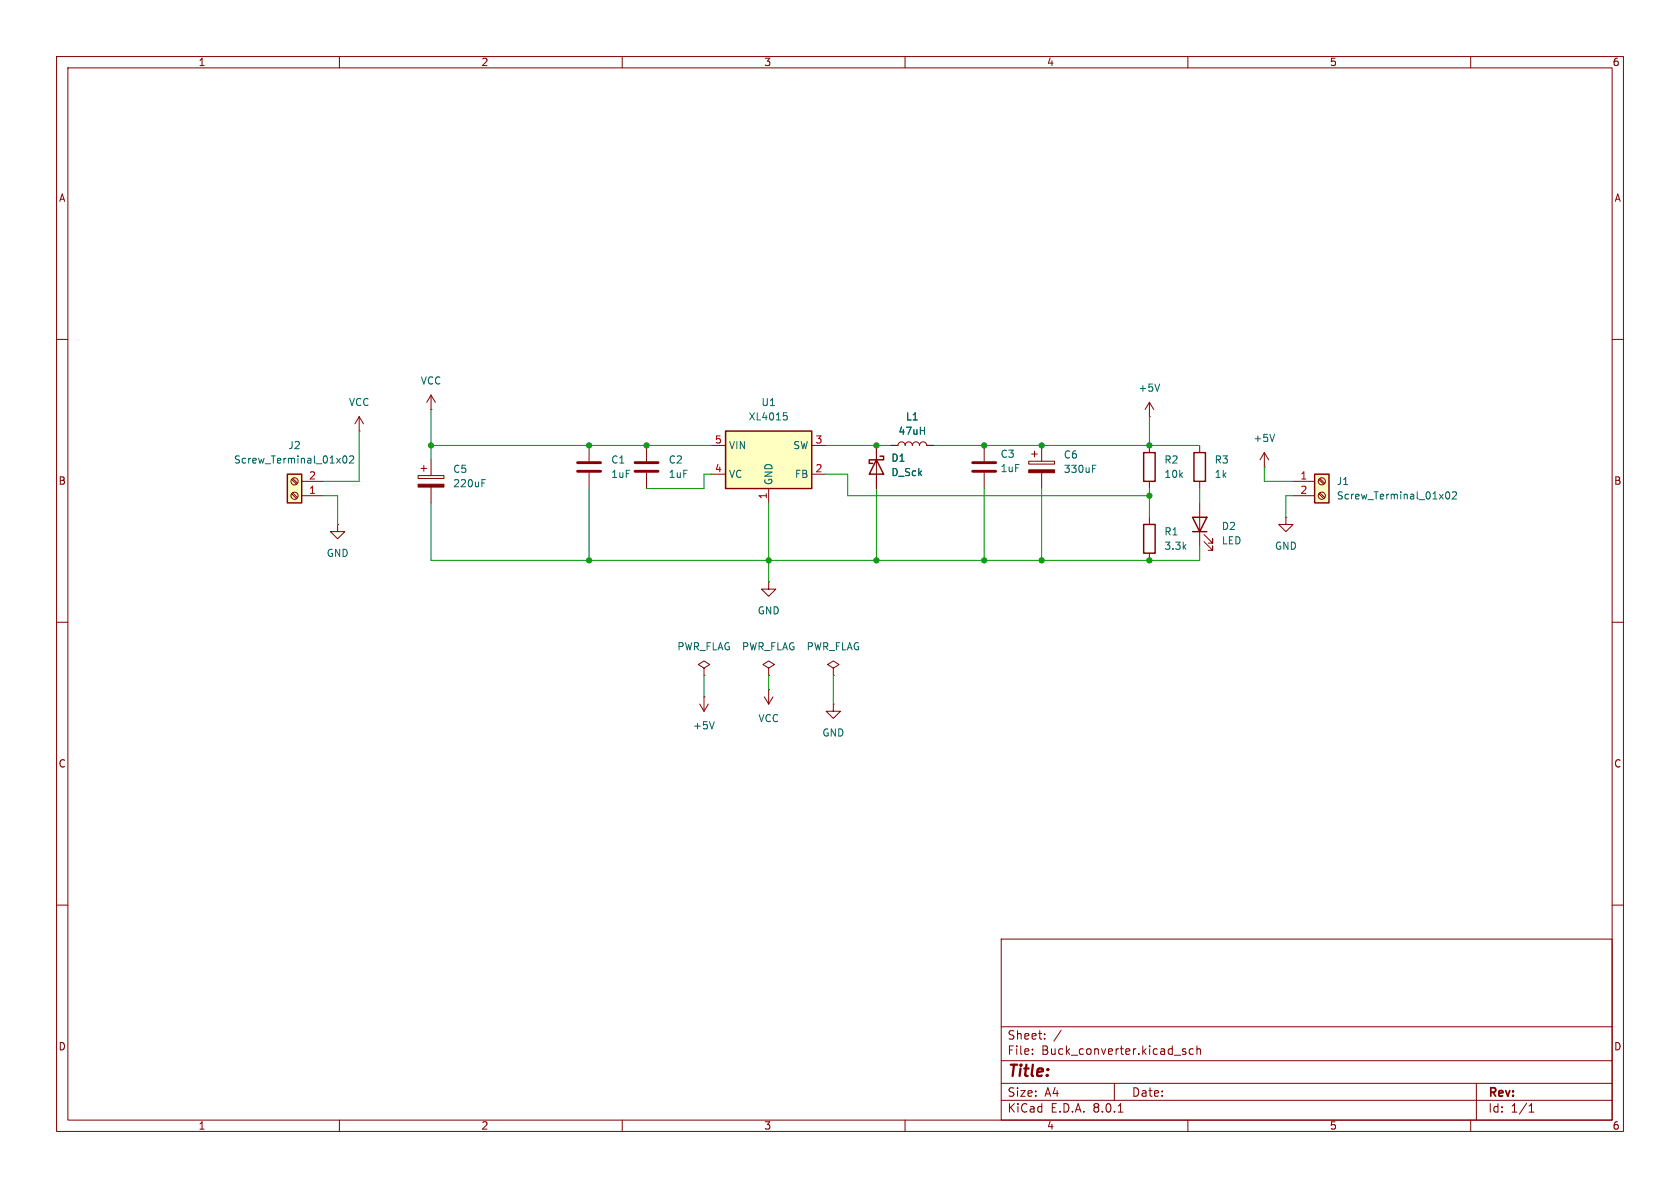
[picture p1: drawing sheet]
<svg xmlns="http://www.w3.org/2000/svg" width="297mm" height="210mm" viewBox="0 0 297 210" stroke-linecap="round" stroke-linejoin="round" font-family="sans-serif">
<g fill="none" stroke="#840000" stroke-width=".18">
<path d="M10 10h277v190h-277zM12 12h273v186h-273zM60 10v2M110 10v2M160 10v2M210 10v2M260 10v2M10 60h2M285 60h2M10 110h2M285 110h2M10 160h2"/>
<path d="M285 160h2M177 166h108v32h-108zM60 198v2M110 198v2M160 198v2M177 194.5h108M177 191.5h108M177 187.5h108M177 181.5h108M182.5 186.3v.1M182.5 185.5v.1M184.7 183.6v.1"/>
<path d="M184.7 182.8v.1M187.6 182.1l-1.3 2M197 191.5v3M197.7 196.6h.8M209 185.7l.7 .4-.2 .3-.5-.1M209.6 185.5l-.4-.1-.2 .2M210 198v2M211 185.5l-.5-.1-.3 .3v.4l.2 .2h.6M211.6 185.5l.2-.1 .4 .1v.9M211.6 184.9v1.5M260 198v2M261 191.5v6.5"/>
<path d="M270.3 196.6h.9M270.3 195.5l.4-.4v1.5"/>
</g>
<path d="M128.3 76.2h15.2v10.2h-15.2z" fill="#ffffc2"/>
<path d="M128.3 76.2h15.2v10.2h-15.2zM154.9 81.3l1.3 2.5h-2.5zM155.6 80.6h.6v.7h-2.5v.6h.6" fill="none" stroke="#840000" stroke-width=".25"/>
<g fill="none" stroke="#840000" stroke-width=".18">
<path d="M63.5 76.2h.1M63.5 73.7l-.8 1.2M63.5 73.7v2.5M63.5 73.7l.8 1.2M76.2 72.4h.1M76.2 69.9v2.5M76.2 69.9l-.8 1.2M76.2 69.9l.8 1.2M104.1 78.7v2.8M114.3 78.7v2.8M125.7 78.7h2.6M143.5 78.7h2.5"/>
<path d="M154.9 78.7v7.7M182.9 79.8v1M184.1 78.7v2.8M59.7 92.7v1.3h1.3l-1.3 1.3-1.3-1.3h1.3M59.7 92.7h.1M73.9 84.1h4.6v.5h-4.6zM74.4 82.8h1M74.9 82.3v1M76.2 81.3v2.8M76.2 86.1v2.8M104.1 83.6v2.8M114.3 83.6v2.8"/>
<path d="M125.7 83.8h2.6M135.9 86.4v2.5M143.5 83.8h2.5M181.9 81.5h4.5v.5h-4.5zM182.4 80.3h1M184.1 83.6v2.8M124.5 118.1l1-.6-1-.7-1.1 .7 1.1 .6v1.3M124.5 119.4h.1M135.9 102.9v1.2h1.3l-1.3 1.3-1.3-1.3h1.3M135.9 102.9h.1M135.9 118.1l1-.6-1-.7-1 .7 1 .6v1.3M135.9 119.4h.1"/>
<path d="M123.7 124.5l.8 1.2M124.5 123.2h.1M124.5 123.2v2.5M125.2 124.5l-.7 1.2M135.1 123.2l.8 1.3M135.9 121.9h.1M135.9 121.9v2.6M136.7 123.2l-.8 1.3"/>
</g>
<path d="M138.5 73h.6M138.6 73.5h.3l.3 .2-.1 .5h-.5M85.2 85.4h.4M85.2 84.8h.6M193.2 82.8h.4M193.2 82.2h.6M126.3 127.6l-.4 1.2" fill="none" stroke="#006464" stroke-width=".18"/>
<g fill="#840000" stroke="#840000" stroke-width=".18">
<path d="M73.9 85.6h4.6v.5h-4.6z"/>
<path d="M181.9 83.1h4.5v.5h-4.5z"/>
</g>
<path d="M102.1 83.3h4.1M102.1 81.8h4.1M112.3 83.3h4M112.3 81.8h4" fill="none" stroke="#840000" stroke-width=".51"/>
<path d="M50.8 83.8h2.5v5.1h-2.5z" fill="#ffffc2"/>
<path d="M50.8 83.8h2.5v5.1h-2.5zM202.2 92.7h2v5.1h-2zM210.8 91.4h2.6l-1.3 2.6zM210.8 94h2.6M211.1 80h2v5.1h-2z" fill="none" stroke="#840000" stroke-width=".25"/>
<g fill="none" stroke="#840000" stroke-width=".18">
<path d="M212.1 78.7v1.3M51.6 84.8l.8 .8M51.6 87.3l.8 .8M51.7 84.6l.9 .8M51.7 87.1l.9 .9M53.3 87.6h3.8M53.3 85.1h3.8M203.2 91.4v1.3M203.2 97.8v1.3M212.1 85.1v1.3M212.1 88.9v7.6M212.9 95.8l1.5 1.5v-.8v.8h-.8"/>
<path d="M212.9 94.5l1.5 1.5v-.7v.7h-.8M147.3 118.1l1-.6-1-.7-1 .7 1 .6v1.3M147.3 119.4h.1M147.3 124.5v1.2h1.3l-1.3 1.3-1.3-1.3h1.3M147.3 124.5h.1"/>
<circle cx="52.1" cy="87.6" r=".63"/>
<circle cx="52.1" cy="85.1" r=".63"/>
</g>
<path d="M60.7 80.7l.2-.1a.68 .68 0 0 1 .4 .6 .68 .68 0 0 1-.4 .7l-.2-.2-.1-.3zM61.8 80.7l.5-.1 .2 .4-.8 .9h.8" fill="none" stroke="#006464" stroke-width=".18"/>
<path d="M232.4 83.8h2.5v5.1h-2.5z" fill="#ffffc2"/>
<path d="M202.2 80h2v5.1h-2zM232.4 83.8h2.5v5.1h-2.5z" fill="none" stroke="#840000" stroke-width=".25"/>
<g fill="none" stroke="#840000" stroke-width=".18">
<path d="M154.9 78.7v2.6M157.5 78.7h1.2a.64 .64 0 0 1 .7-.6 .64 .64 0 0 1 .6 .6 .64 .64 0 0 1 .7-.6 .64 .64 0 0 1 .6 .6 .64 .64 0 0 1 .6-.6 .64 .64 0 0 1 .7 .6 .64 .64 0 0 1 .6-.6 .64 .64 0 0 1 .6 .6h1.3M174 78.7v2.8M203.2 73.7h.1M203.2 71.1v2.6M203.2 78.7v1.3M203.2 71.1l-.8 1.3M203.2 71.1l.8 1.3M154.9 83.8v2.6M174 83.6v2.8M203.2 85.1v1.3M223.5 82.6h.1"/>
<path d="M223.5 80l-.7 1.3M223.5 80v2.6M223.5 80l.8 1.3M227.3 91.4v1.3h1.3l-1.3 1.3-1.2-1.3h1.2M227.3 91.4h.1M228.6 85.1h3.8M228.6 87.6h3.8M233.1 87.3l.9 .8M233.1 84.8l.9 .8M233.3 87.1l.9 .9M233.3 84.6l.9 .8"/>
<circle cx="233.7" cy="87.6" r=".63"/>
<circle cx="233.7" cy="85.1" r=".63"/>
</g>
<path d="M205 67.9l-.4 1.3M225.3 76.8l-.4 1.2M255.7 87.1l.2-.2a.68 .68 0 0 1 .4 .7 .68 .68 0 0 1-.4 .6l-.2-.1-.1-.4zM256.8 87.1l.5-.2 .2 .4-.8 .9h.8" fill="none" stroke="#006464" stroke-width=".18"/>
<path d="M172 83.3h4M172 81.8h4" fill="none" stroke="#840000" stroke-width=".51"/>
<g fill="none" stroke="#009600" stroke-width=".18">
<path d="M63.5 76.2v8.9h-6.4M76.2 72.4v8.9M76.2 78.7h49.5M146 78.7h11.5M165.1 78.7h47M203.2 73.7v5M57.1 87.6h2.6v5.1M76.2 88.9v10.2h135.9v-2.6M104.1 86.4v12.7M125.7 83.8h-1.2v2.6h-10.2M135.9 88.9v14M146 83.8h3.9v3.8h53.3"/>
<path d="M154.9 86.4v12.7M174 86.4v12.7M184.1 86.4v12.7M203.2 86.4v5M212.1 86.4v2.5M223.5 82.6v2.5h5.1M228.6 87.6h-1.3v3.8M124.5 119.4v3.8M135.9 119.4v2.5M147.3 119.4v5.1"/>
</g>
<g fill="#009600" stroke="#009600" stroke-width=".18">
<circle cx="114.3" cy="78.7" r=".46"/>
<circle cx="135.9" cy="99.1" r=".46"/>
<circle cx="104.1" cy="99.1" r=".46"/>
<circle cx="154.9" cy="99.1" r=".46"/>
<circle cx="76.2" cy="78.7" r=".46"/>
<circle cx="104.1" cy="78.7" r=".46"/>
<circle cx="174" cy="99.1" r=".46"/>
<circle cx="184.1" cy="99.1" r=".46"/>
<circle cx="203.2" cy="99.1" r=".46"/>
<circle cx="203.2" cy="87.6" r=".46"/>
<circle cx="203.2" cy="78.7" r=".46"/>
<circle cx="184.1" cy="78.7" r=".46"/>
<circle cx="154.9" cy="78.7" r=".46"/>
<circle cx="174" cy="78.7" r=".46"/>
</g>
<text font-size="2.8" fill="#840000" x="178" y="190.9">Title:</text>
<g font-size="2.1" fill="#840000">
<text x="178" y="184">Sheet:</text>
<text x="178" y="186.7">File:</text>
<text x="184.1" y="186.7">Buck_converter.kicad_sch</text>
<text x="178" y="196.9">KiCad</text>
<text x="178" y="194.1">Size:</text>
<text x="184.7" y="194.1">A4</text>
<text x="185.7" y="196.9">E.D.A.</text>
<text x="193.3" y="196.9">8.0.1</text>
<text x="200" y="194.1">Date:</text>
<text x="263" y="194.3">Rev:</text>
<text x="263" y="196.9">Id:</text>
<text x="267.1" y="196.9">1/1</text>
</g>
<g font-size="1.8" fill="#840000">
<text x="35" y="11.9">1</text>
<text x="85" y="11.9">2</text>
<text x="135" y="11.9">3</text>
<text x="185" y="11.9">4</text>
<text x="235" y="11.9">5</text>
<text x="285" y="11.9">6</text>
<text x="10.3" y="35.9">A</text>
<text x="285.3" y="35.9">A</text>
<text x="10.3" y="85.9">B</text>
<text x="285.3" y="85.9">B</text>
<text x="10.3" y="135.9">C</text>
<text x="285.3" y="135.9">C</text>
<text x="10.3" y="185.9">D</text>
<text x="285.3" y="185.9">D</text>
<text x="35" y="199.9">1</text>
<text x="85" y="199.9">2</text>
<text x="135" y="199.9">3</text>
<text x="185" y="199.9">4</text>
<text x="235" y="199.9">5</text>
<text x="285" y="199.9">6</text>
</g>
<g font-size="1.8" fill="#006464">
<text x="61.6" y="72">VCC</text>
<text x="74.3" y="68.2">VCC</text>
<text x="134.5" y="72">U1</text>
<text x="201.2" y="69.4">+5V</text>
<text x="132.3" y="74.5">XL4015</text>
<text x="158.7" y="77.1">47uH</text>
<text x="160.1" y="74.5">L1</text>
<text x="41.3" y="82.1">Screw_Terminal_01x02</text>
<text x="50.9" y="79.6">J2</text>
<text x="80" y="83.8">C5</text>
<text x="108" y="82.1">C1</text>
<text x="118.1" y="82.1">C2</text>
<text x="128.8" y="79.6">VIN</text>
<text x="140.1" y="79.6">SW</text>
<text x="157.5" y="81.8">D1</text>
<text x="176.8" y="81.1">C3</text>
<text x="176.8" y="83.7">1uF</text>
<text x="188" y="81.3">C6</text>
<text x="188" y="83.8">330uF</text>
<text x="205.7" y="82.1">R2</text>
<text x="214.6" y="82.1">R3</text>
<text x="221.5" y="78.3">+5V</text>
<text x="80" y="86.3">220uF</text>
<text x="108" y="84.7">1uF</text>
<text x="118.1" y="84.7">1uF</text>
<text x="128.8" y="84.7">VC</text>
<text x="136.8" y="85.9" transform="rotate(-90 136.8 85.9)">GND</text>
<text x="140.4" y="84.7">FB</text>
<text x="157.5" y="84.4">D_Sck</text>
<text x="205.7" y="84.7">10k</text>
<text x="214.6" y="84.7">1k</text>
<text x="236.2" y="86">J1</text>
<text x="236.2" y="88.5">Screw_Terminal_01x02</text>
<text x="205.7" y="94.8">R1</text>
<text x="215.9" y="93.9">D2</text>
<text x="57.7" y="98.7">GND</text>
<text x="205.7" y="97.4">3.3k</text>
<text x="215.9" y="96.4">LED</text>
<text x="225.3" y="97.4">GND</text>
<text x="133.9" y="108.8">GND</text>
<text x="119.6" y="115.2">PWR_FLAG</text>
<text x="131.1" y="115.2">PWR_FLAG</text>
<text x="142.5" y="115.2">PWR_FLAG</text>
<text x="122.4" y="129.1">+5V</text>
<text x="134" y="127.9">VCC</text>
<text x="145.3" y="130.4">GND</text>
</g>
<g font-size="1.8" fill="#a90000">
<text x="126.3" y="83.6">4</text>
<text x="126.3" y="78.5">5</text>
<text x="144.1" y="83.6">2</text>
<text x="144.1" y="78.5">3</text>
<text x="54.5" y="87.4">1</text>
<text x="54.5" y="84.8">2</text>
<text x="135.6" y="88.3" transform="rotate(-90 135.6 88.3)">1</text>
<text x="229.8" y="84.8">1</text>
<text x="229.8" y="87.4">2</text>
</g>
</svg>
